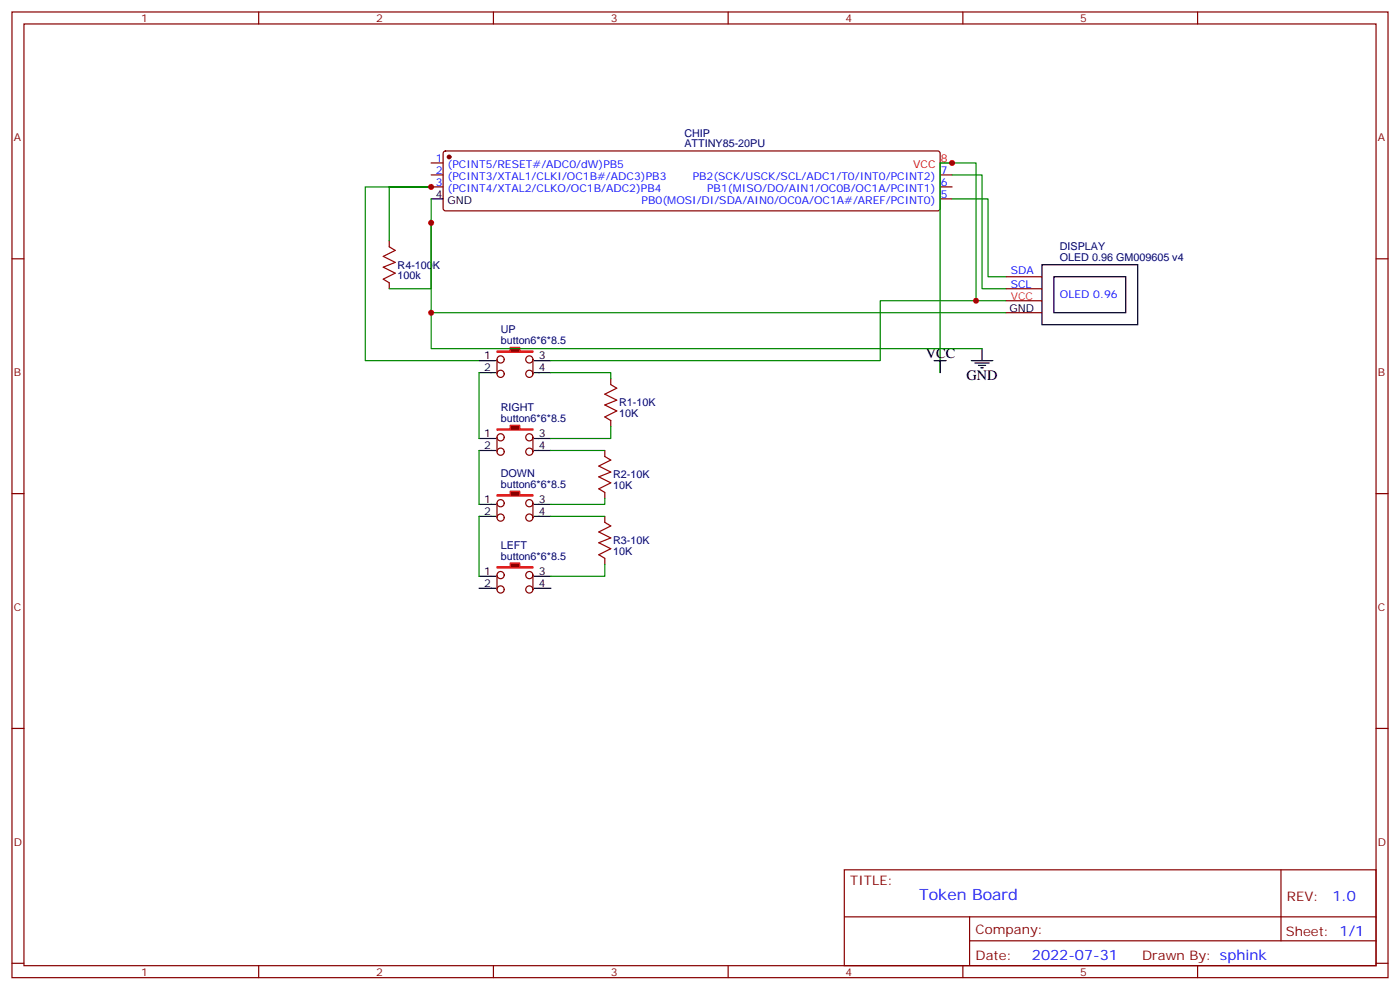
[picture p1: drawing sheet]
<svg xmlns="http://www.w3.org/2000/svg" width="412mm" height="292mm" viewBox="0 0 412 292" stroke-linecap="round" stroke-linejoin="round" font-family="sans-serif">
<g fill="none" stroke="#870000" stroke-width=".35">
<path d="M3.5 3.5h405.4v284.4h-405.4zM7.1 7.1h398.2v277.2h-398.2zM76.2 3.5v3.6M145.3 3.5v3.6M214.5 3.5v3.6M283.6 3.5v3.6M352.8 3.5v3.6M127 48h3.5M127 51.5h3.5M127 55h3.5M130.8 44.7l.4-.3h145l.5 .3 .2 .5v16.2l-.2 .5-.5 .2h-145l-.5-.2-.2-.5v-16.2zM276.9 51.5h3.6"/>
<path d="M276.9 55h3.6M276.9 58.6h3.6M3.5 76.2h3.6M405.3 76.2h3.6M296.3 85h10.6M296.3 88.5h10.6M296.3 92.1h10.6M296.3 81.5h10.6M179.9 111.5v1.7M178.2 132.6v1.8M179.9 123.8v1.8M3.5 145.3h3.6"/>
<path d="M178.2 145v1.8M178.2 152v1.8M405.3 145.3h3.6M178.2 164.4v1.8M3.5 214.5h3.6M405.3 214.5h3.6M248.7 256.1h156.6v28.2h-156.6zM377.3 256.1v20.9M248.7 270h156.5M285.6 277h119.6M285.6 270v14.1M3.5 283.6h3.6"/>
<path d="M76.2 284.3v3.6M145.3 284.3v3.6M214.5 284.3v3.6M283.6 284.3v3.6M352.8 284.3v3.6M405.3 283.6h3.6"/>
</g>
<circle cx="132.3" cy="46.2" r=".53" fill="#870000" stroke="#870000" stroke-width=".35"/>
<path d="M127 58.6h3.5M306.9 78h28.2v17.6h-28.2zM310.4 81.5h21.2v10.6h-21.2zM141.1 106.2h3.5M141.1 109.7h3.5" fill="none" stroke="#000" stroke-width=".35"/>
<path d="M276.9 48h3.6" fill="none" stroke="#f00" stroke-width=".35"/>
<path d="M280.5 51.5h8.8v33.5h7M280.5 58.6h10.5v22.9h5.3" fill="none" stroke="#008700" stroke-width=".35"/>
<path d="M179.9 113.2l1.8 1.1-3.5 1.8 3.5 1.7-3.5 1.4 3.5 1.8-3.5 1.8 1.7 1M178.2 134.4l1.7 1.1-3.5 1.7 3.5 1.8-3.5 1.4 3.5 1.8-3.5 1.7 1.8 1.1M178.2 153.8l1.7 1.1-3.5 1.7 3.5 1.8-3.5 1.4 3.5 1.8-3.5 1.7 1.8 1.1" fill="none" stroke="#a10000" stroke-width=".35"/>
<path d="M146.4 103.4h3.9v-1.1h2.8v1.1h3.9v.3h-10.6z" fill="#870000" stroke="#f00" stroke-width=".35"/>
<g fill="none" stroke="#870000" stroke-width=".35">
<path d="M146.4 105.8v4.3M157 105.8v4.3"/>
<circle cx="147.5" cy="105.8" r="1.06"/>
<circle cx="147.5" cy="110.1" r="1.06"/>
<circle cx="155.9" cy="105.8" r="1.06"/>
<circle cx="155.9" cy="110.1" r="1.06"/>
</g>
<path d="M144.6 106.2h1.4M144.6 109.7h1.4M157.3 106.2h5M157.3 109.7h5M141.1 129.1h3.5M141.1 132.6h3.5" fill="none" stroke="#000" stroke-width=".35"/>
<path d="M146.4 126.3h3.9v-1.1h2.8v1.1h3.9v.3h-10.6z" fill="#870000" stroke="#f00" stroke-width=".35"/>
<g fill="none" stroke="#870000" stroke-width=".35">
<path d="M146.4 128.8v4.2M157 128.8v4.2"/>
<circle cx="147.5" cy="128.8" r="1.06"/>
<circle cx="147.5" cy="133" r="1.06"/>
<circle cx="155.9" cy="133" r="1.06"/>
<circle cx="155.9" cy="128.8" r="1.06"/>
</g>
<path d="M144.6 129.1h1.4M144.6 132.6h1.4M157.3 129.1h5M157.3 132.6h5M141.1 148.5h3.5M141.1 152h3.5" fill="none" stroke="#000" stroke-width=".35"/>
<path d="M146.4 145.7h3.9v-1.1h2.8v1.1h3.9v.3h-10.6z" fill="#870000" stroke="#f00" stroke-width=".35"/>
<g fill="none" stroke="#870000" stroke-width=".35">
<path d="M146.4 148.2v4.2M148.5 152.4a1.06 1.06 0 0 0-1.5-1 1.06 1.06 0 0 0-.2 1.8 1.06 1.06 0 0 0 1.7-.5v-.3M157 148.2v4.2a1.06 1.06 0 0 0-1.5-1 1.06 1.06 0 0 0-.3 1.8 1.06 1.06 0 0 0 1.7-.5l.1-.3"/>
<circle cx="147.5" cy="148.2" r="1.06"/>
<circle cx="155.9" cy="148.2" r="1.06"/>
</g>
<path d="M144.6 148.5h1.4M144.6 152h1.4M157.3 148.5h5M157.3 152h5M141.1 169.7h3.5M141.1 173.2h3.5" fill="none" stroke="#000" stroke-width=".35"/>
<path d="M146.4 166.9h3.9v-1.1h2.8v1.1h3.9v.3h-10.6z" fill="#870000" stroke="#f00" stroke-width=".35"/>
<g fill="none" stroke="#870000" stroke-width=".35">
<path d="M114.7 70.9v1.8M114.7 83.3v1.7M146.4 169.3v4.3M157 169.3v4.3"/>
<circle cx="147.5" cy="173.6" r="1.06"/>
<circle cx="147.5" cy="169.3" r="1.06"/>
<circle cx="155.9" cy="173.6" r="1.06"/>
<circle cx="155.9" cy="169.3" r="1.06"/>
</g>
<path d="M275.2 106.2h3.5M276.9 106.2v3.5M286.1 106.2h6.4M287.2 106.9h4.2M288.2 107.6h2.1M288.9 108.3h.7M289.3 102.7v3.5M144.6 169.7h1.4M144.6 173.2h1.4M157.3 169.7h5M157.3 173.2h5" fill="none" stroke="#000" stroke-width=".35"/>
<g fill="none" stroke="#008700" stroke-width=".35">
<path d="M127 58.6v33.5h169.3M114.7 70.9v-15.9h12.3h-19.4v51.2h33.5M127 65.6v19.4h-12.3M127 92.1v10.6h162.3M287.5 88.5h-28.2v17.7h-97M296.3 88.5h-8.8v-40.5h-10.6v61.7M141.1 109.7v19.4M162.3 109.7h17.6v1.8M141.1 132.6v15.9M162.3 132.6h15.9M179.9 125.6v3.5h-17.6M141.1 152v17.7"/>
<path d="M162.3 152h15.9M178.2 146.8v1.7h-15.9M178.2 166.2v3.5h-15.9"/>
</g>
<path d="M114.7 72.7l1.7 1-3.5 1.8 3.5 1.8-3.5 1.4 3.5 1.7-3.5 1.8 1.8 1.1" fill="none" stroke="#a10000" stroke-width=".35"/>
<g fill="#c00">
<circle cx="127" cy="65.6" r=".88"/>
<circle cx="287.5" cy="88.5" r=".88"/>
<circle cx="127" cy="55" r=".88"/>
<circle cx="280.5" cy="48" r=".88"/>
<circle cx="127" cy="92.1" r=".88"/>
</g>
<text font-size="4.6" fill="#00f" x="270.8" y="265.1">Token Board</text>
<g font-size="4.2">
<text x="272.7" y="105.5">VCC</text>
<text x="284.7" y="111.8">GND</text>
</g>
<g font-size="4.2" fill="#00f">
<text x="392.5" y="265.4">1.0</text>
<text x="304" y="282.7">2022-07-31</text>
</g>
<g font-size="3.9" fill="#800">
<text x="250.5" y="260.7">TITLE:</text>
<text x="379.1" y="265.4">REV:</text>
<text x="287.4" y="274.9">Company:</text>
<text x="378.7" y="275.5">Sheet: 1/1</text>
<text x="287.4" y="282.6">Date:</text>
<text x="336.4" y="282.7">Drawn By: sphink</text>
</g>
<g font-size="3.2" fill="#800">
<text x="41.6" y="6.5">1</text>
<text x="110.8" y="6.5">2</text>
<text x="179.9" y="6.5">3</text>
<text x="249.1" y="6.5">4</text>
<text x="318.2" y="6.5">5</text>
<text x="4.1" y="41.6">A</text>
<text x="405.9" y="41.6">A</text>
<text x="4.1" y="110.8">B</text>
<text x="405.9" y="110.8">B</text>
<text x="4.1" y="179.9">C</text>
<text x="405.9" y="179.9">C</text>
<text x="4.1" y="249.1">D</text>
<text x="405.9" y="249.1">D</text>
<text x="41.6" y="287.3">1</text>
<text x="110.8" y="287.3">2</text>
<text x="179.9" y="287.3">3</text>
<text x="249.1" y="287.3">4</text>
<text x="318.2" y="287.3">5</text>
</g>
<g font-size="3.2" fill="#000080">
<text x="201.6" y="40.2">CHIP</text>
<text x="201.6" y="43.4">ATTINY85-20PU</text>
<text x="312.2" y="76.9">OLED 0.96 GM009605 v4</text>
<text x="312.2" y="73.7">DISPLAY</text>
<text x="117.1" y="82.3">100k</text>
<text x="117.1" y="79.1">R4-100K</text>
<text x="147.5" y="101.2">button6*6*8.5</text>
<text x="147.5" y="98.1">UP</text>
<text x="182.4" y="119.7">R1-10K</text>
<text x="147.5" y="124.2">button6*6*8.5</text>
<text x="147.5" y="121">RIGHT</text>
<text x="182.4" y="122.9">10K</text>
<text x="147.5" y="143.6">button6*6*8.5</text>
<text x="147.5" y="140.4">DOWN</text>
<text x="180.6" y="140.8">R2-10K</text>
<text x="180.6" y="144">10K</text>
<text x="147.5" y="161.6">LEFT</text>
<text x="180.6" y="160.2">R3-10K</text>
<text x="147.5" y="164.7">button6*6*8.5</text>
<text x="180.6" y="163.4">10K</text>
</g>
<g font-size="3.2" fill="#00f">
<text x="128.3" y="47.6">1</text>
<text x="128.3" y="51.2">2</text>
<text x="131.8" y="49.4">(PCINT5/RESET#/ADC0/dW)PB5</text>
<text x="131.8" y="52.9">(PCINT3/XTAL1/CLKI/OC1B#/ADC3)PB3</text>
<text x="204" y="52.9">PB2(SCK/USCK/SCL/ADC1/T0/INT0/PCINT2)</text>
<text x="277.1" y="51.2">7</text>
<text x="128.3" y="54.7">3</text>
<text x="131.8" y="56.4">(PCINT4/XTAL2/CLKO/OC1B/ADC2)PB4</text>
<text x="189" y="60">PB0(MOSI/DI/SDA/AIN0/OC0A/OC1A#/AREF/PCINT0)</text>
<text x="208.3" y="56.4">PB1(MISO/DO/AIN1/OC0B/OC1A/PCINT1)</text>
<text x="277.1" y="58.2">5</text>
<text x="277.1" y="54.7">6</text>
<text x="297.7" y="80.8">SDA</text>
<text x="297.7" y="84.7">SCL</text>
<text x="312.2" y="87.8">OLED 0.96</text>
</g>
<g font-size="3.2" fill="#f00">
<text x="277.1" y="47.6">8</text>
<text x="269" y="49.4">VCC</text>
</g>
<g font-size="3.2">
<text x="128.3" y="58.2">4</text>
<text x="131.8" y="60">GND</text>
<text x="297.4" y="91.7">GND</text>
<text x="142.6" y="105.8">1</text>
<text x="158.7" y="105.8">3</text>
<text x="142.6" y="109.4">2</text>
<text x="158.7" y="109.4">4</text>
<text x="142.6" y="128.8">1</text>
<text x="158.7" y="128.8">3</text>
<text x="142.6" y="132.3">2</text>
<text x="158.7" y="132.3">4</text>
<text x="142.6" y="148.2">1</text>
<text x="158.7" y="148.2">3</text>
<text x="142.6" y="151.7">2</text>
<text x="158.7" y="151.7">4</text>
<text x="142.6" y="169.3">1</text>
<text x="142.6" y="172.9">2</text>
<text x="158.7" y="169.3">3</text>
<text x="158.7" y="172.9">4</text>
</g>
<text font-size="3.2" fill="#f33" x="297.7" y="88.2">VCC</text>
</svg>
